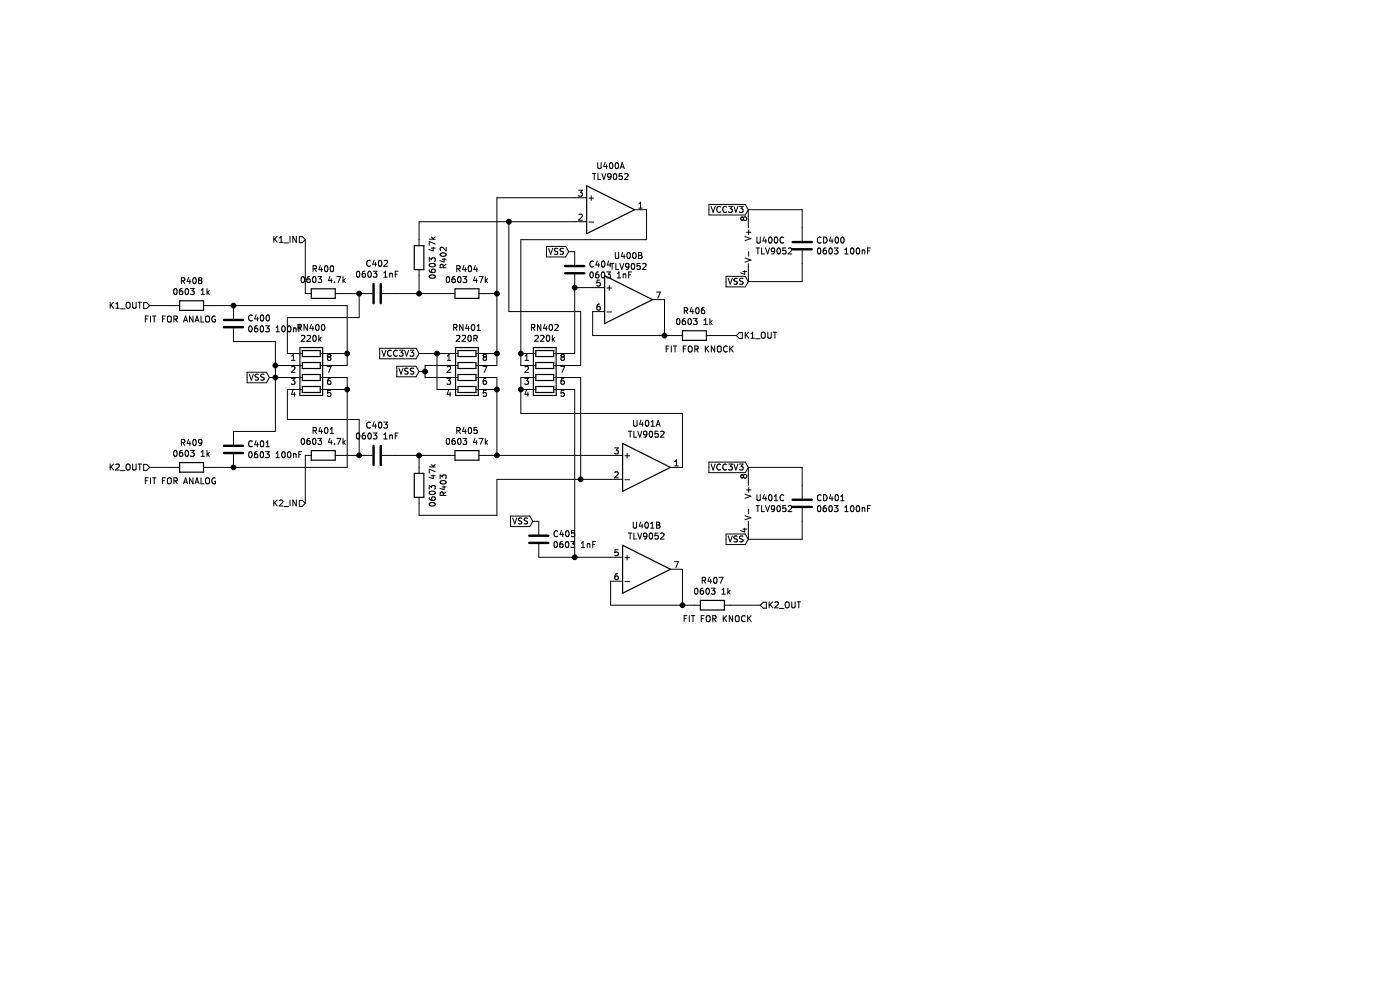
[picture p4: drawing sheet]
EESchema Schematic File Version 4
EELAYER 30 0
EELAYER END
$Descr A4 11693 8268
encoding utf-8
Sheet 4 9
Title ""
Date ""
Rev ""
Comp ""
Comment1 ""
Comment2 ""
Comment3 ""
Comment4 ""
$EndDescr
$Comp
L Amplifier_Operational:AD8620 U400
U 1 1
P 5100 1750
F 0 "U400" H 5100 2117 50  0000 C CNN
F 1 "TLV9052" H 5100 2026 50  0000 C CNN
F 2 "Samacsys:SOT65P280X110-8N" H 5100 1750 50  0001 C CNN
F 3 "https://www.analog.com/media/en/technical-documentation/data-sheets/AD8610_8620.pdf" H 5100 1750 50  0001 C CNN
	1    5100 1750
	1    0    0    -1  
$EndComp
$Comp
L Amplifier_Operational:AD8620 U400
U 2 1
P 5250 2500
F 0 "U400" H 5250 2867 50  0000 C CNN
F 1 "TLV9052" H 5250 2776 50  0000 C CNN
F 2 "Samacsys:SOT65P280X110-8N" H 5250 2500 50  0001 C CNN
F 3 "https://www.analog.com/media/en/technical-documentation/data-sheets/AD8610_8620.pdf" H 5250 2500 50  0001 C CNN
	2    5250 2500
	1    0    0    -1  
$EndComp
$Comp
L Amplifier_Operational:AD8620 U400
U 3 1
P 6350 2050
F 0 "U400" H 6308 2096 50  0000 L CNN
F 1 "TLV9052" H 6308 2005 50  0000 L CNN
F 2 "Samacsys:SOT65P280X110-8N" H 6350 2050 50  0001 C CNN
F 3 "https://www.analog.com/media/en/technical-documentation/data-sheets/AD8610_8620.pdf" H 6350 2050 50  0001 C CNN
	3    6350 2050
	1    0    0    -1  
$EndComp
$Comp
L Device:R_Pack04 RN400
U 1 1
P 2600 3150
F 0 "RN400" V 2183 3150 50  0000 C CNN
F 1 "220k" V 2274 3150 50  0000 C CNN
F 2 "Samacsys:742C083103JP" V 2875 3150 50  0001 C CNN
F 3 "~" H 2600 3150 50  0001 C CNN
	1    2600 3150
	0    1    1    0   
$EndComp
$Comp
L Device:R_Pack04 RN401
U 1 1
P 3900 3150
F 0 "RN401" V 3483 3150 50  0000 C CNN
F 1 "220R" V 3574 3150 50  0000 C CNN
F 2 "Samacsys:742C083103JP" V 4175 3150 50  0001 C CNN
F 3 "~" H 3900 3150 50  0001 C CNN
	1    3900 3150
	0    1    1    0   
$EndComp
$Comp
L Device:R_Pack04 RN402
U 1 1
P 4550 3150
F 0 "RN402" V 4133 3150 50  0000 C CNN
F 1 "220k" V 4224 3150 50  0000 C CNN
F 2 "Samacsys:742C083103JP" V 4825 3150 50  0001 C CNN
F 3 "~" H 4550 3150 50  0001 C CNN
	1    4550 3150
	0    1    1    0   
$EndComp
$Comp
L Amplifier_Operational:AD8620 U401
U 1 1
P 5400 3900
F 0 "U401" H 5400 4267 50  0000 C CNN
F 1 "TLV9052" H 5400 4176 50  0000 C CNN
F 2 "Samacsys:SOT65P280X110-8N" H 5400 3900 50  0001 C CNN
F 3 "https://www.analog.com/media/en/technical-documentation/data-sheets/AD8610_8620.pdf" H 5400 3900 50  0001 C CNN
	1    5400 3900
	1    0    0    -1  
$EndComp
$Comp
L Amplifier_Operational:AD8620 U401
U 2 1
P 5400 4750
F 0 "U401" H 5400 5117 50  0000 C CNN
F 1 "TLV9052" H 5400 5026 50  0000 C CNN
F 2 "Samacsys:SOT65P280X110-8N" H 5400 4750 50  0001 C CNN
F 3 "https://www.analog.com/media/en/technical-documentation/data-sheets/AD8610_8620.pdf" H 5400 4750 50  0001 C CNN
	2    5400 4750
	1    0    0    -1  
$EndComp
$Comp
L Amplifier_Operational:AD8620 U401
U 3 1
P 6350 4200
F 0 "U401" H 6308 4246 50  0000 L CNN
F 1 "TLV9052" H 6308 4155 50  0000 L CNN
F 2 "Samacsys:SOT65P280X110-8N" H 6350 4200 50  0001 C CNN
F 3 "https://www.analog.com/media/en/technical-documentation/data-sheets/AD8610_8620.pdf" H 6350 4200 50  0001 C CNN
	3    6350 4200
	1    0    0    -1  
$EndComp
$Comp
L Device:R R400
U 1 1
P 2700 2450
F 0 "R400" V 2493 2450 50  0000 C CNN
F 1 "0603 4.7k" V 2584 2450 50  0000 C CNN
F 2 "Samacsys:RESC1608X55N" V 2630 2450 50  0001 C CNN
F 3 "~" H 2700 2450 50  0001 C CNN
	1    2700 2450
	0    1    1    0   
$EndComp
$Comp
L Device:R R401
U 1 1
P 2700 3800
F 0 "R401" V 2493 3800 50  0000 C CNN
F 1 "0603 4.7k" V 2584 3800 50  0000 C CNN
F 2 "Samacsys:RESC1608X55N" V 2630 3800 50  0001 C CNN
F 3 "~" H 2700 3800 50  0001 C CNN
	1    2700 3800
	0    1    1    0   
$EndComp
$Comp
L Device:R R405
U 1 1
P 3900 3800
F 0 "R405" V 3693 3800 50  0000 C CNN
F 1 "0603 47k" V 3784 3800 50  0000 C CNN
F 2 "Samacsys:RESC1608X55N" V 3830 3800 50  0001 C CNN
F 3 "~" H 3900 3800 50  0001 C CNN
	1    3900 3800
	0    1    1    0   
$EndComp
$Comp
L Device:R R403
U 1 1
P 3500 4050
F 0 "R403" V 3293 4050 50  0000 C CNN
F 1 "0603 47k" V 3384 4050 50  0000 C CNN
F 2 "Samacsys:RESC1608X55N" V 3430 4050 50  0001 C CNN
F 3 "~" H 3500 4050 50  0001 C CNN
	1    3500 4050
	-1   0    0    1   
$EndComp
$Comp
L Device:R R404
U 1 1
P 3900 2450
F 0 "R404" V 3693 2450 50  0000 C CNN
F 1 "0603 47k" V 3784 2450 50  0000 C CNN
F 2 "Samacsys:RESC1608X55N" V 3830 2450 50  0001 C CNN
F 3 "~" H 3900 2450 50  0001 C CNN
	1    3900 2450
	0    1    1    0   
$EndComp
$Comp
L Device:R R402
U 1 1
P 3500 2150
F 0 "R402" V 3293 2150 50  0000 C CNN
F 1 "0603 47k" V 3384 2150 50  0000 C CNN
F 2 "Samacsys:RESC1608X55N" V 3430 2150 50  0001 C CNN
F 3 "~" H 3500 2150 50  0001 C CNN
	1    3500 2150
	-1   0    0    1   
$EndComp
$Comp
L Device:C C402
U 1 1
P 3150 2450
F 0 "C402" V 2898 2450 50  0000 C CNN
F 1 "0603 1nF" V 2989 2450 50  0000 C CNN
F 2 "Samacsys:RESC1608X55N" H 3188 2300 50  0001 C CNN
F 3 "~" H 3150 2450 50  0001 C CNN
	1    3150 2450
	0    1    1    0   
$EndComp
$Comp
L Device:C C400
U 1 1
P 1950 2700
F 0 "C400" H 2065 2746 50  0000 L CNN
F 1 "0603 100nF" H 2065 2655 50  0000 L CNN
F 2 "Samacsys:RESC1608X55N" H 1988 2550 50  0001 C CNN
F 3 "~" H 1950 2700 50  0001 C CNN
	1    1950 2700
	1    0    0    -1  
$EndComp
$Comp
L Device:C C401
U 1 1
P 1950 3750
F 0 "C401" H 2065 3796 50  0000 L CNN
F 1 "0603 100nF" H 2065 3705 50  0000 L CNN
F 2 "Samacsys:RESC1608X55N" H 1988 3600 50  0001 C CNN
F 3 "~" H 1950 3750 50  0001 C CNN
	1    1950 3750
	1    0    0    -1  
$EndComp
$Comp
L Device:C CD400
U 1 1
P 6700 2050
F 0 "CD400" H 6815 2096 50  0000 L CNN
F 1 "0603 100nF" H 6815 2005 50  0000 L CNN
F 2 "Samacsys:RESC1608X55N" H 6738 1900 50  0001 C CNN
F 3 "~" H 6700 2050 50  0001 C CNN
	1    6700 2050
	1    0    0    -1  
$EndComp
$Comp
L Device:C CD401
U 1 1
P 6700 4200
F 0 "CD401" H 6815 4246 50  0000 L CNN
F 1 "0603 100nF" H 6815 4155 50  0000 L CNN
F 2 "Samacsys:RESC1608X55N" H 6738 4050 50  0001 C CNN
F 3 "~" H 6700 4200 50  0001 C CNN
	1    6700 4200
	1    0    0    -1  
$EndComp
$Comp
L Device:C C404
U 1 1
P 4800 2250
F 0 "C404" H 4915 2296 50  0000 L CNN
F 1 "0603 1nF" H 4915 2205 50  0000 L CNN
F 2 "Samacsys:RESC1608X55N" H 4838 2100 50  0001 C CNN
F 3 "~" H 4800 2250 50  0001 C CNN
	1    4800 2250
	1    0    0    -1  
$EndComp
$Comp
L Device:C C405
U 1 1
P 4500 4500
F 0 "C405" H 4615 4546 50  0000 L CNN
F 1 "0603 1nF" H 4615 4455 50  0000 L CNN
F 2 "Samacsys:RESC1608X55N" H 4538 4350 50  0001 C CNN
F 3 "~" H 4500 4500 50  0001 C CNN
	1    4500 4500
	1    0    0    -1  
$EndComp
Wire Wire Line
	4800 2400 4950 2400
Wire Wire Line
	2550 2450 2550 2000
Wire Wire Line
	2550 3800 2550 4200
Wire Wire Line
	4800 1850 4250 1850
Wire Wire Line
	5100 4000 4850 4000
Wire Wire Line
	4050 2450 4150 2450
Wire Wire Line
	4150 2450 4150 1650
Wire Wire Line
	4150 1650 4800 1650
Wire Wire Line
	4050 3800 4150 3800
Wire Wire Line
	2400 3050 2300 3050
Wire Wire Line
	2300 3050 2300 3150
Wire Wire Line
	2300 3150 2400 3150
Wire Wire Line
	2300 3150 2250 3150
Connection ~ 2300 3150
Text GLabel 2250 3150 0    50   Input ~ 0
VSS
Wire Wire Line
	2400 2950 2400 2650
Wire Wire Line
	2400 3250 2400 3500
Wire Wire Line
	2800 3050 2900 3050
Wire Wire Line
	2900 3050 2900 2950
Wire Wire Line
	2900 2950 2800 2950
Wire Wire Line
	2800 3150 2900 3150
Wire Wire Line
	2900 3150 2900 3250
Wire Wire Line
	2900 3250 2800 3250
Wire Wire Line
	2900 2950 2900 2550
Wire Wire Line
	2900 2550 1950 2550
Connection ~ 2900 2950
Wire Wire Line
	2900 3250 2900 3900
Wire Wire Line
	2900 3900 1950 3900
Connection ~ 2900 3250
Wire Wire Line
	1950 2850 2300 2850
Wire Wire Line
	2300 2850 2300 3050
Connection ~ 2300 3050
Wire Wire Line
	1950 3600 2300 3600
Wire Wire Line
	2300 3600 2300 3150
Wire Wire Line
	1950 2550 1750 2550
Connection ~ 1950 2550
Wire Wire Line
	1950 3900 1750 3900
Connection ~ 1950 3900
Wire Wire Line
	4150 2450 4150 2950
Wire Wire Line
	4150 2950 4100 2950
Connection ~ 4150 2450
Wire Wire Line
	4100 3050 4150 3050
Wire Wire Line
	4150 3050 4150 2950
Connection ~ 4150 2950
Wire Wire Line
	4100 3150 4150 3150
Wire Wire Line
	4150 3150 4150 3250
Wire Wire Line
	4150 3800 5100 3800
Wire Wire Line
	4100 3250 4150 3250
Connection ~ 4150 3250
Wire Wire Line
	4150 3250 4150 3800
Wire Wire Line
	3700 3150 3550 3150
Wire Wire Line
	3550 3150 3550 3100
Wire Wire Line
	3550 3050 3700 3050
Wire Wire Line
	3550 3100 3500 3100
Connection ~ 3550 3100
Wire Wire Line
	3550 3100 3550 3050
Text GLabel 3500 3100 0    50   Input ~ 0
VSS
Wire Wire Line
	3700 3250 3650 3250
Wire Wire Line
	3650 3250 3650 2950
Wire Wire Line
	3650 2950 3700 2950
Wire Wire Line
	3650 2950 3500 2950
Connection ~ 3650 2950
Text GLabel 3500 2950 0    50   Input ~ 0
VCC3V3
Wire Wire Line
	5400 1750 5400 2000
Wire Wire Line
	5400 2000 4350 2000
Wire Wire Line
	4350 2000 4350 2950
Wire Wire Line
	5700 3900 5700 3450
Wire Wire Line
	5700 3450 4350 3450
Wire Wire Line
	4350 3450 4350 3250
Wire Wire Line
	4800 2100 4750 2100
Wire Wire Line
	4500 4350 4450 4350
Text GLabel 4750 2100 0    50   Input ~ 0
VSS
Text GLabel 4450 4350 0    50   Input ~ 0
VSS
Connection ~ 4800 2400
Wire Wire Line
	4950 2600 4950 2800
Wire Wire Line
	4950 2800 5550 2800
Wire Wire Line
	5550 2800 5550 2500
Wire Wire Line
	5100 4850 5100 5050
Wire Wire Line
	5100 5050 5700 5050
Wire Wire Line
	5700 5050 5700 4750
Wire Wire Line
	4800 2400 4800 2950
Wire Wire Line
	4750 2950 4800 2950
Wire Wire Line
	4350 3050 4350 2950
Connection ~ 4350 2950
Wire Wire Line
	4350 3150 4350 3250
Connection ~ 4350 3250
Connection ~ 4150 3800
Wire Wire Line
	4750 3050 4850 3050
Wire Wire Line
	4850 3050 4850 2600
Wire Wire Line
	4850 2600 4250 2600
Wire Wire Line
	4250 2600 4250 1850
Connection ~ 4250 1850
Wire Wire Line
	4750 3150 4850 3150
Wire Wire Line
	4850 3150 4850 4000
Connection ~ 4850 4000
Wire Wire Line
	4850 4000 4150 4000
Wire Wire Line
	4500 4650 4800 4650
Wire Wire Line
	4750 3250 4800 3250
Wire Wire Line
	4800 3250 4800 4650
Connection ~ 4800 4650
Wire Wire Line
	4800 4650 5100 4650
Wire Wire Line
	5700 5050 5800 5050
Connection ~ 5700 5050
Wire Wire Line
	5550 2800 5650 2800
Connection ~ 5550 2800
Wire Wire Line
	6250 3900 6700 3900
Wire Wire Line
	6700 3900 6700 4050
Wire Wire Line
	6250 4500 6700 4500
Wire Wire Line
	6700 4500 6700 4350
Wire Wire Line
	6250 2350 6700 2350
Wire Wire Line
	6700 2350 6700 2200
Wire Wire Line
	6250 1750 6700 1750
Wire Wire Line
	6700 1750 6700 1900
Text GLabel 6250 1750 0    50   Input ~ 0
VCC3V3
Text GLabel 6250 3900 0    50   Input ~ 0
VCC3V3
Text GLabel 6250 2350 0    50   Input ~ 0
VSS
Text GLabel 6250 4500 0    50   Input ~ 0
VSS
Text HLabel 6150 2800 2    50   Input ~ 0
K1_OUT
Text HLabel 6350 5050 2    50   Input ~ 0
K2_OUT
Text HLabel 2550 4200 0    50   Input ~ 0
K2_IN
Text HLabel 1250 3900 0    50   Input ~ 0
K2_OUT
Text HLabel 1250 2550 0    50   Input ~ 0
K1_OUT
Text HLabel 2550 2000 0    50   Input ~ 0
K1_IN
Wire Wire Line
	3300 2450 3500 2450
Wire Wire Line
	3500 2300 3500 2450
Connection ~ 3500 2450
Wire Wire Line
	3500 2450 3750 2450
Wire Wire Line
	3500 1850 3500 2000
Wire Wire Line
	3500 1850 4250 1850
Wire Wire Line
	3500 4300 4150 4300
Wire Wire Line
	4150 4300 4150 4000
Wire Wire Line
	3300 3800 3500 3800
Wire Wire Line
	3500 3900 3500 3800
Connection ~ 3500 3800
Wire Wire Line
	3500 3800 3750 3800
Wire Wire Line
	3500 4200 3500 4300
$Comp
L Device:C C403
U 1 1
P 3150 3800
F 0 "C403" V 2898 3800 50  0000 C CNN
F 1 "0603 1nF" V 2989 3800 50  0000 C CNN
F 2 "Samacsys:RESC1608X55N" H 3188 3650 50  0001 C CNN
F 3 "~" H 3150 3800 50  0001 C CNN
	1    3150 3800
	0    1    1    0   
$EndComp
Wire Wire Line
	3000 3500 3000 3800
Wire Wire Line
	2850 2450 3000 2450
Wire Wire Line
	2400 3500 3000 3500
Wire Wire Line
	2850 3800 3000 3800
Connection ~ 3000 3800
Wire Wire Line
	3000 2650 3000 2450
Wire Wire Line
	2400 2650 3000 2650
Connection ~ 3000 2450
$Comp
L Device:R R408
U 1 1
P 1600 2550
F 0 "R408" V 1393 2550 50  0000 C CNN
F 1 "0603 1k" V 1484 2550 50  0000 C CNN
F 2 "Samacsys:RESC1608X55N" V 1530 2550 50  0001 C CNN
F 3 "~" H 1600 2550 50  0001 C CNN
	1    1600 2550
	0    1    1    0   
$EndComp
$Comp
L Device:R R409
U 1 1
P 1600 3900
F 0 "R409" V 1393 3900 50  0000 C CNN
F 1 "0603 1k" V 1484 3900 50  0000 C CNN
F 2 "Samacsys:RESC1608X55N" V 1530 3900 50  0001 C CNN
F 3 "~" H 1600 3900 50  0001 C CNN
	1    1600 3900
	0    1    1    0   
$EndComp
$Comp
L Device:R R406
U 1 1
P 5800 2800
F 0 "R406" V 5593 2800 50  0000 C CNN
F 1 "0603 1k" V 5684 2800 50  0000 C CNN
F 2 "Samacsys:RESC1608X55N" V 5730 2800 50  0001 C CNN
F 3 "~" H 5800 2800 50  0001 C CNN
	1    5800 2800
	0    1    1    0   
$EndComp
$Comp
L Device:R R407
U 1 1
P 5950 5050
F 0 "R407" V 5743 5050 50  0000 C CNN
F 1 "0603 1k" V 5834 5050 50  0000 C CNN
F 2 "Samacsys:RESC1608X55N" V 5880 5050 50  0001 C CNN
F 3 "~" H 5950 5050 50  0001 C CNN
	1    5950 5050
	0    1    1    0   
$EndComp
Wire Wire Line
	5950 2800 6150 2800
Wire Wire Line
	6100 5050 6350 5050
Wire Wire Line
	1450 3900 1250 3900
Wire Wire Line
	1450 2550 1250 2550
Text Notes 5550 2950 0    50   ~ 0
FIT FOR KNOCK
Text Notes 5700 5200 0    50   ~ 0
FIT FOR KNOCK
Text Notes 1200 2700 0    50   ~ 0
FIT FOR ANALOG
Text Notes 1200 4050 0    50   ~ 0
FIT FOR ANALOG
$EndSCHEMATC
